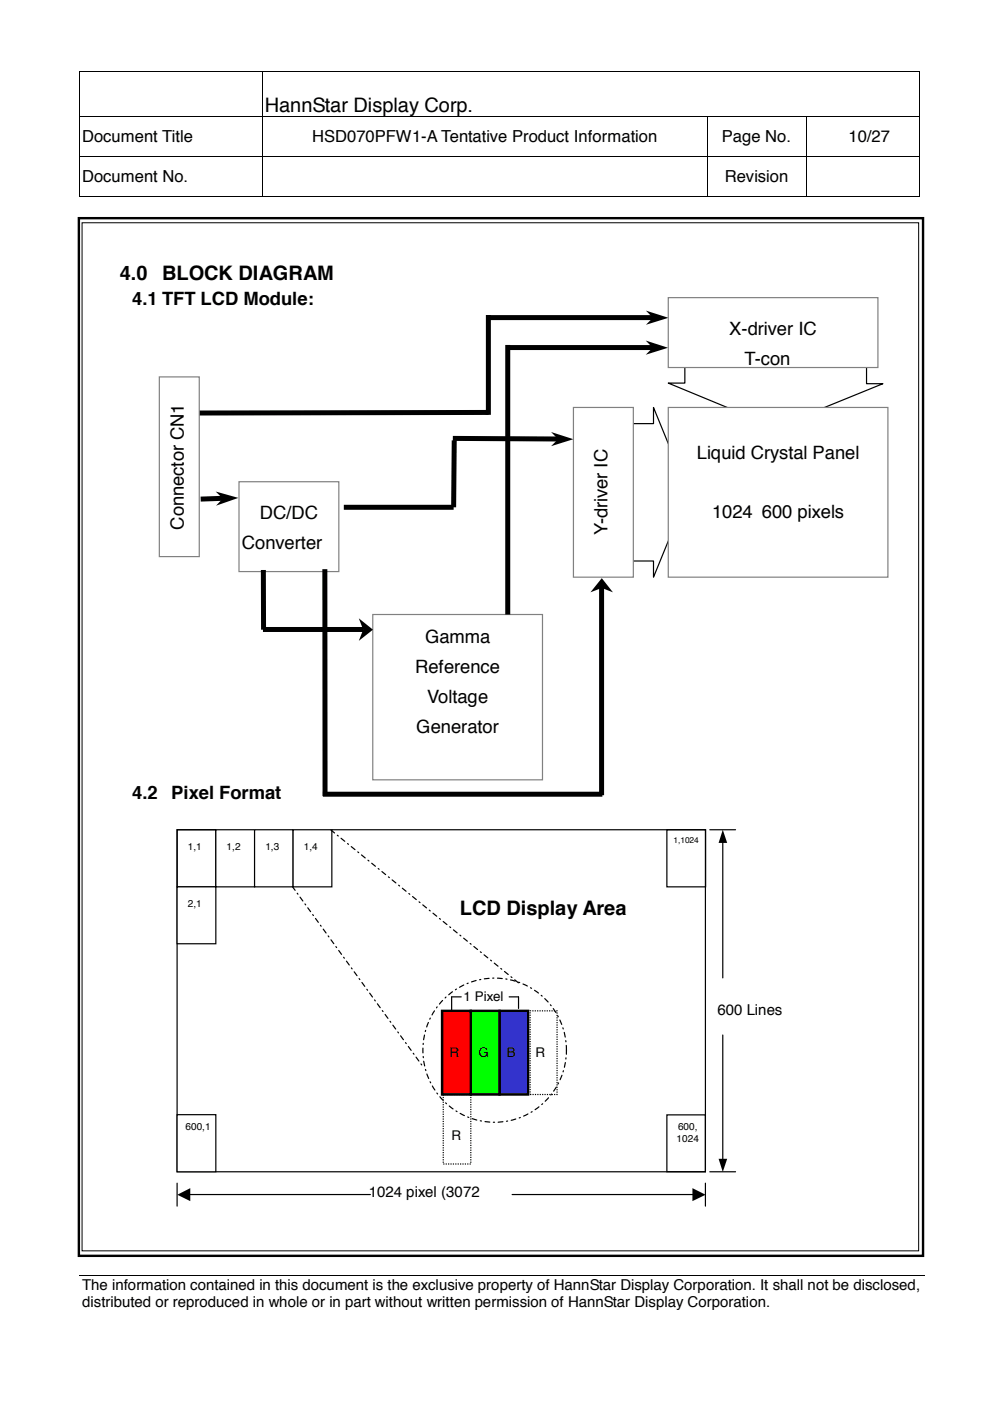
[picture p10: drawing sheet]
<svg xmlns="http://www.w3.org/2000/svg" width="210mm" height="297mm" viewBox="0 0 210 297" stroke-linecap="round" stroke-linejoin="round" font-family="sans-serif">
<g fill="#000">
<path d="M16.8 15h.2v.2h-.2zM55.5 15h.2v.2h-.2zM194.9 15h.1v.2h-.1zM16.8 24.7h.2v.1h-.2zM16.8 33.1h.2v.2h-.2zM55.5 24.7h.2v.1h-.2zM55.5 33.1h.2v.2h-.2zM149.8 24.7h.2v.1h-.2zM149.8 33.1h.2v.2h-.2zM170.9 24.7h.1v.1h-.1zM170.9 33.1h.1v.2h-.1zM194.9 24.7h.1v.1h-.1z"/>
<path d="M194.9 33.1h.1v.2h-.1zM16.8 41.6h.2v.2h-.2zM55.5 41.6h.2v.2h-.2zM149.8 41.6h.2v.2h-.2zM170.9 41.6h.1v.2h-.1zM194.9 41.6h.1v.2h-.1zM195.9 270.4l.1 .1z"/>
</g>
<g fill="none" stroke="#000" stroke-width=".21">
<path d="M16.9 15.2v9.5M17 15.1h38.5M55.6 15.2v9.5M55.7 15.1h139.2M194.9 15.2v9.5M16.9 24.8v8.3M16.9 33.3v8.3M17 24.8h38.5M17 33.2h38.5M55.6 24.8v8.3M55.6 33.3v8.3M55.7 24.8h94.1"/>
<path d="M55.7 33.2h94.1M149.9 24.8v8.3M149.9 33.3v8.3M150 24.8h20.9M150 33.2h20.9M170.9 24.8v8.3M170.9 33.3v8.3M171 24.8h23.9M171 33.2h23.9M194.9 24.8v8.3M194.9 33.3v8.3M17 41.7h38.5"/>
<path d="M55.7 41.7h94.1M150 41.7h20.9M171 41.7h23.9M16.8 270.5h179.1"/>
</g>
<g fill="#fff">
<path d="M16.8 277.9h179.1z"/>
<path d="M195.9 270.5l.1 7.4z"/>
<path d="M195.9 277.9h.1z"/>
</g>
<path d="M16.7 46.3h179v220h-179z" fill="none" stroke="#000" stroke-width=".51"/>
<path d="M17.4 47.2h177.4v218h-177.4z" fill-rule="evenodd" fill="#fff"/>
<path d="M17.4 47.2h177.4v218h-177.4z" fill="none" stroke="#000" stroke-width=".21"/>
<path d="M152.1 74.6l2.2 4.3" fill="none" stroke="#fff" stroke-width=".25"/>
<g fill="#fff">
<path d="M153.4 79.2l1.6-.9 1 4.1z"/>
<path d="M37.5 175.9h8.3v12.1h-8.3z" fill-rule="evenodd"/>
</g>
<path d="M37.5 175.9h8.3v12.1h-8.3z" fill="none" stroke="#000" stroke-width=".25"/>
<path d="M141.4 175.9h8.2v12.1h-8.2z" fill-rule="evenodd" fill="#fff"/>
<path d="M141.4 175.9h8.2v12.1h-8.2z" fill="none" stroke="#000" stroke-width=".25"/>
<path d="M141.4 236.4h8.2v12h-8.2z" fill-rule="evenodd" fill="#fff"/>
<path d="M37.5 175.9h112.1v72.5h-112.1zM150.5 175.9h5.5M153.2 178.6v28.7M153.2 219.4v26.4M141.4 236.4h8.2v12h-8.2zM150.5 248.4h5.5" fill="none" stroke="#000" stroke-width=".25"/>
<path d="M153.2 175.9l1 2.8h-1.8zM152.4 245.7h1.8l-1 2.8z" fill="#000"/>
<path d="M37.5 188h8.3v12.1h-8.3z" fill-rule="evenodd" fill="#fff"/>
<path d="M37.5 188h8.3v12.1h-8.3z" fill="none" stroke="#000" stroke-width=".25"/>
<path d="M45.8 175.9h8.2v12.1h-8.2z" fill-rule="evenodd" fill="#fff"/>
<path d="M45.8 175.9h8.2v12.1h-8.2z" fill="none" stroke="#000" stroke-width=".25"/>
<path d="M54 175.9h8.1v12.1h-8.1z" fill-rule="evenodd" fill="#fff"/>
<path d="M54 175.9h8.1v12.1h-8.1z" fill="none" stroke="#000" stroke-width=".25"/>
<path d="M62.1 175.9h8.3v12.1h-8.3z" fill-rule="evenodd" fill="#fff"/>
<path d="M62.1 175.9h8.3v12.1h-8.3zM37.5 250.9v4.8M40.2 253.3h38.3M108.6 253.3h38.3M149.6 250.9v4.8" fill="none" stroke="#000" stroke-width=".25"/>
<path d="M37.6 253.3l2.7-1.4v2.8zM146.8 251.9l2.8 1.4-2.8 1.4z" fill="#000"/>
<path d="M37.5 236.3h8.3v12.1h-8.3z" fill-rule="evenodd" fill="#fff"/>
<path d="M37.5 236.3h8.3v12.1h-8.3z" fill="none" stroke="#000" stroke-width=".25"/>
<path d="M112.4 214.3h5.7v17.8h-5.7z" fill-rule="evenodd" fill="#fff"/>
<path d="M112.4 214.3h5.7v17.8h-5.7z" fill="none" stroke="#000" stroke-width=".25" stroke-dasharray=".3 .3" stroke-linecap="butt"/>
<path d="M94 232.1h5.8v14.7h-5.8z" fill-rule="evenodd" fill="#fff"/>
<path d="M94 232.1h5.8v14.7h-5.8z" fill="none" stroke="#000" stroke-width=".25" stroke-dasharray=".3 .3" stroke-linecap="butt"/>
<path d="M105.9 214.3h6.1v17.8h-6.1z" fill-rule="evenodd" fill="#33c"/>
<path d="M105.9 214.3h6.1v17.8h-6.1z" fill="none" stroke="#000" stroke-width=".51"/>
<path d="M93.7 214.3h6.1v17.8h-6.1z" fill-rule="evenodd" fill="#f00"/>
<path d="M93.7 214.3h6.1v17.8h-6.1z" fill="none" stroke="#000" stroke-width=".51"/>
<path d="M99.8 214.3h6.1v17.8h-6.1z" fill-rule="evenodd" fill="#0f0"/>
<path d="M99.8 214.3h6.1v17.8h-6.1z" fill="none" stroke="#000" stroke-width=".51"/>
<g fill="none" stroke="#000" stroke-width=".25" stroke-dasharray="1 .8 .3 .8">
<path d="M70.1 176l39.8 32.4M62 187.9l27.7 38.2"/>
<circle cx="104.8" cy="222.6" r="15.3"/>
</g>
<path d="M97.8 211.4h-2v2.9M107.9 211.4h2v2.4" fill="none" stroke="#000" stroke-width=".25"/>
<path d="M103.5 66.8v21.2M103.6 67.3h34.9M96 92.9l22.4 .2M103.6 87.4l-63.9 .2" fill="none" stroke="#000" stroke-width="1.1" stroke-linecap="butt"/>
<path d="M136.9 65.9l4.8 1.5-4.8 1.5 1.5-1.5zM116.8 91.6l4.8 1.5-4.8 1.5 1.5-1.5z" fill="#000"/>
<path d="M129 89.8h9.6v-3.4l7.3 18-7.3 18v-3.5h-9.6z" fill-rule="evenodd" fill="#fff"/>
<path d="M129 89.8h9.6v-3.4l7.3 18-7.3 18v-3.5h-9.6z" fill="none" stroke="#000" stroke-width=".25"/>
<path d="M145.2 73.6l38.5 .1v7.7h3.5l-22.8 9.2-22.7-9.4h3.5z" fill-rule="evenodd" fill="#fff"/>
<path d="M145.2 73.6l38.5 .1v7.7h3.5l-22.8 9.2-22.7-9.4h3.5z" fill="none" stroke="#000" stroke-width=".25"/>
<path d="M47.3 105.6l-4.8 .2" fill="none" stroke="#000" stroke-width="1.1" stroke-linecap="butt"/>
<path d="M45.7 104.2l4.8 1.4-4.7 1.6 1.4-1.5z" fill="#000"/>
<path d="M50.7 102.1h21.1v19.1h-21.1z" fill-rule="evenodd" fill="#fff"/>
<path d="M50.7 102.1h21.1v19.1h-21.1z" fill="none" stroke="#808080" stroke-width=".25"/>
<path d="M33.8 79.9h8.4v38.1h-8.4z" fill-rule="evenodd" fill="#fff"/>
<path d="M33.8 79.9h8.4v38.1h-8.4z" fill="none" stroke="#808080" stroke-width=".25"/>
<path d="M79 130.3h36v35h-36z" fill-rule="evenodd" fill="#fff"/>
<path d="M79 130.3h36v35h-36z" fill="none" stroke="#808080" stroke-width=".25"/>
<path d="M141.7 86.4h46.6v36h-46.6z" fill-rule="evenodd" fill="#fff"/>
<path d="M141.7 86.4h46.6v36h-46.6z" fill="none" stroke="#808080" stroke-width=".25"/>
<path d="M107.8 73.7h30.7" fill="none" stroke="#000" stroke-width="1.1" stroke-linecap="butt"/>
<path d="M136.9 72.2l4.7 1.5-4.7 1.5 1.5-1.5z" fill="#000"/>
<path d="M141.7 63.1h44.4v14.8h-44.4z" fill-rule="evenodd" fill="#fff"/>
<path d="M141.7 63.1h44.4v14.8h-44.4z" fill="none" stroke="#808080" stroke-width=".25"/>
<path d="M121.6 86.4h12.7v36h-12.7z" fill-rule="evenodd" fill="#fff"/>
<path d="M121.6 86.4h12.7v36h-12.7z" fill="none" stroke="#808080" stroke-width=".25"/>
<path d="M107.7 73.1v57.2M96.3 93.4l-.1 14.2h-23.3M55.8 133.5h21.3M55.8 120.8l.1 12.7M68.9 120.7v48.1M127.6 124.5v44.1M68.5 168.4h59.2" fill="none" stroke="#000" stroke-width="1.1" stroke-linecap="butt"/>
<path d="M76.1 131.1l3 2.4-3 2.4 .9-2.4zM127.6 122.6l2.4 3-2.4-.9-2.4 .9z" fill="#000"/>
<g font-size="4.2">
<text x="56.1" y="23.8">HannStar Display Corp.</text>
<text x="25.4" y="59.4">4.0</text>
<text x="34.4" y="59.4">BLOCK DIAGRAM</text>
<text x="97.5" y="194">LCD Display Area</text>
</g>
<g font-size="3.9">
<text x="28" y="64.7">4.1 TFT LCD Module:</text>
<text x="154.6" y="71.1">X-driver IC</text>
<text x="157.9" y="77.5">T-con</text>
<text x="147.7" y="97.4">Liquid Crystal Panel</text>
<text x="39" y="112.3" transform="rotate(-90 39 112.3)">Connector CN1</text>
<text x="55.1" y="110.1">DC/DC</text>
<text x="128.8" y="113.4" transform="rotate(-90 128.8 113.4)">Y-driver IC</text>
<text x="151" y="109.8">1024</text>
<text x="161.5" y="109.8">600 pixels</text>
<text x="51.3" y="116.4">Converter</text>
<text x="90.1" y="136.3">Gamma</text>
<text x="88.1" y="142.6">Reference</text>
<text x="90.6" y="149">Voltage</text>
<text x="88.3" y="155.3">Generator</text>
<text x="28" y="169.4">4.2</text>
<text x="36.3" y="169.4">Pixel Format</text>
</g>
<g font-size="3.5">
<text x="17.4" y="30.2">Document Title</text>
<text x="66.2" y="30.2">HSD070PFW1-A Tentative Product Information</text>
<text x="153.1" y="30.2">Page No.</text>
<text x="179.9" y="30.2">10/27</text>
<text x="17.4" y="38.7">Document No.</text>
<text x="153.7" y="38.7">Revision</text>
</g>
<g font-size="3.2">
<text x="152.1" y="215.3">600 Lines</text>
<text x="78.2" y="253.8">1024 pixel (3072</text>
<text x="17.4" y="273.5">The information contained in this document is the exclusive property of HannStar Display Corporation. It shall not be disclosed,</text>
<text x="17.4" y="277.1">distributed or reproduced in whole or in part without written permission of HannStar Display Corporation.</text>
</g>
<g font-size="2.8">
<text x="98.3" y="212.2">1 Pixel</text>
<text x="95.3" y="224.1">R</text>
<text x="101.4" y="224.1">G</text>
<text x="107.4" y="224.1">B</text>
<text x="113.5" y="224.1">R</text>
<text x="95.8" y="241.8">R</text>
</g>
<g font-size="2.1">
<text x="39.8" y="180.2">1,1</text>
<text x="48" y="180.2">1,2</text>
<text x="56.3" y="180.2">1,3</text>
<text x="64.4" y="180.2">1,4</text>
<text x="39.8" y="192.3">2,1</text>
<text x="39.3" y="239.6">600,1</text>
<text x="143.8" y="239.6">600,</text>
<text x="143.5" y="242">1024</text>
</g>
<text font-size="1.8" x="142.8" y="178.8">1,1024</text>
</svg>
